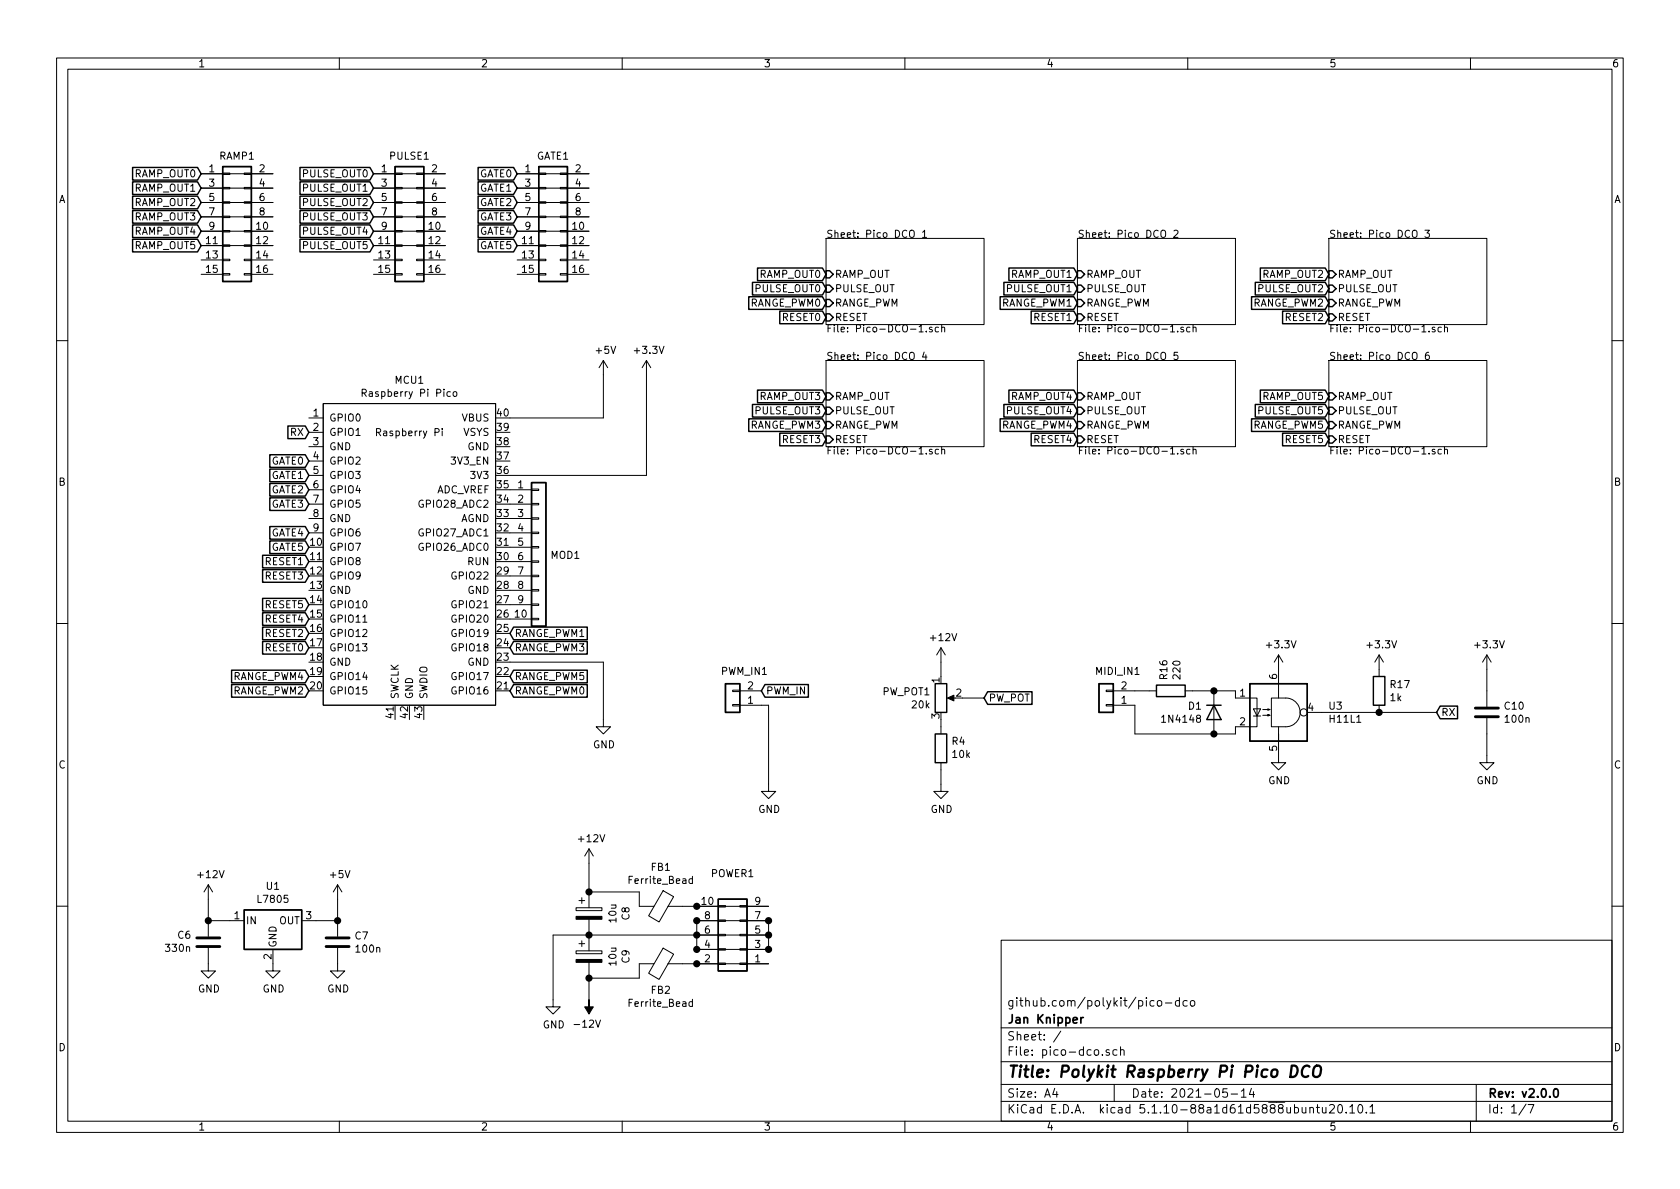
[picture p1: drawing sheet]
EESchema Schematic File Version 4
EELAYER 30 0
EELAYER END
$Descr A4 11693 8268
encoding utf-8
Sheet 1 7
Title "Polykit Raspberry Pi Pico DCO"
Date "2021-05-14"
Rev "v2.0.0"
Comp "Jan Knipper"
Comment1 "github.com/polykit/pico-dco"
Comment2 ""
Comment3 ""
Comment4 ""
$EndDescr
Text GLabel 2150 4500 0    50   Input ~ 0
RESET0
$Comp
L power:GND #PWR0101
U 1 1
P 4200 5000
F 0 "#PWR0101" H 4200 4750 50  0001 C CNN
F 1 "GND" H 4205 4827 50  0000 C CNN
F 2 "" H 4200 5000 50  0001 C CNN
F 3 "" H 4200 5000 50  0001 C CNN
	1    4200 5000
	1    0    0    -1  
$EndComp
$Comp
L power:+5V #PWR0102
U 1 1
P 4200 2600
F 0 "#PWR0102" H 4200 2450 50  0001 C CNN
F 1 "+5V" H 4215 2773 50  0000 C CNN
F 2 "" H 4200 2600 50  0001 C CNN
F 3 "" H 4200 2600 50  0001 C CNN
	1    4200 2600
	1    0    0    -1  
$EndComp
$Comp
L RPi_Pico:Pico MCU1
U 1 1
P 2850 3850
F 0 "MCU1" H 2850 5065 50  0000 C CNN
F 1 "Raspberry Pi Pico" H 2850 4974 50  0000 C CNN
F 2 "RPi_Pico:RPi_Pico_SMD_TH" V 2850 3850 50  0001 C CNN
F 3 "" H 2850 3850 50  0001 C CNN
	1    2850 3850
	1    0    0    -1  
$EndComp
Wire Wire Line
	4200 4600 4200 5000
$Sheet
S 5750 1650 1100 600 
U 60864F99
F0 "Pico DCO 1" 50
F1 "Pico-DCO-1.sch" 50
F2 "RAMP_OUT" I L 5750 1900 50 
F3 "PULSE_OUT" I L 5750 2000 50 
F4 "RANGE_PWM" I L 5750 2100 50 
F5 "RESET" I L 5750 2200 50 
$EndSheet
Text GLabel 3550 4800 2    50   Input ~ 0
RANGE_PWM0
Text GLabel 2150 3900 0    50   Input ~ 0
RESET1
Text GLabel 2150 4400 0    50   Input ~ 0
RESET2
Text GLabel 3550 4500 2    50   Input ~ 0
RANGE_PWM3
Text GLabel 2150 3500 0    50   Input ~ 0
GATE3
Text GLabel 2150 4300 0    50   Input ~ 0
RESET4
Text GLabel 2150 4700 0    50   Input ~ 0
RANGE_PWM4
Text GLabel 2150 4200 0    50   Input ~ 0
RESET5
Text GLabel 3550 4700 2    50   Input ~ 0
RANGE_PWM5
Text GLabel 2150 3800 0    50   Input ~ 0
GATE5
Wire Wire Line
	3550 4600 4200 4600
Wire Wire Line
	3550 2900 4200 2900
Wire Wire Line
	4200 2600 4200 2900
$Comp
L power:GND #PWR0108
U 1 1
P 6550 5450
AR Path="/608FB801" Ref="#PWR0108"  Part="1" 
AR Path="/60864F99/608FB801" Ref="#PWR?"  Part="1" 
F 0 "#PWR0108" H 6550 5200 50  0001 C CNN
F 1 "GND" H 6555 5277 50  0000 C CNN
F 2 "" H 6550 5450 50  0001 C CNN
F 3 "" H 6550 5450 50  0001 C CNN
	1    6550 5450
	1    0    0    -1  
$EndComp
$Comp
L power:+12V #PWR0109
U 1 1
P 6550 4600
AR Path="/608FB807" Ref="#PWR0109"  Part="1" 
AR Path="/60864F99/608FB807" Ref="#PWR?"  Part="1" 
F 0 "#PWR0109" H 6550 4450 50  0001 C CNN
F 1 "+12V" H 6565 4773 50  0000 C CNN
F 2 "" H 6550 4600 50  0001 C CNN
F 3 "" H 6550 4600 50  0001 C CNN
	1    6550 4600
	1    0    0    -1  
$EndComp
$Comp
L Device:R_POT PW_POT1
U 1 1
P 6550 4850
AR Path="/608FB80D" Ref="PW_POT1"  Part="1" 
AR Path="/60864F99/608FB80D" Ref="PW?"  Part="1" 
F 0 "PW_POT1" H 6480 4896 50  0000 R CNN
F 1 "20k" H 6480 4805 50  0000 R CNN
F 2 "Connector_Molex:Molex_KK-254_AE-6410-03A_1x03_P2.54mm_Vertical" H 6550 4850 50  0001 C CNN
F 3 "~" H 6550 4850 50  0001 C CNN
	1    6550 4850
	1    0    0    -1  
$EndComp
$Comp
L Device:R R4
U 1 1
P 6550 5200
AR Path="/608FB813" Ref="R4"  Part="1" 
AR Path="/60864F99/608FB813" Ref="R?"  Part="1" 
F 0 "R4" H 6480 5154 50  0000 R CNN
F 1 "10k" H 6480 5245 50  0000 R CNN
F 2 "Resistor_THT:R_Axial_DIN0207_L6.3mm_D2.5mm_P10.16mm_Horizontal" V 6480 5200 50  0001 C CNN
F 3 "~" H 6550 5200 50  0001 C CNN
	1    6550 5200
	-1   0    0    1   
$EndComp
Wire Wire Line
	6550 5350 6550 5450
Wire Wire Line
	6550 5050 6550 5000
Wire Wire Line
	6550 4600 6550 4700
Text GLabel 6850 4850 2    50   Input ~ 0
PW_POT
Wire Wire Line
	6700 4850 6850 4850
$Comp
L power:GND #PWR0114
U 1 1
P 1900 6700
F 0 "#PWR0114" H 1900 6450 50  0001 C CNN
F 1 "GND" H 1905 6527 50  0000 C CNN
F 2 "" H 1900 6700 50  0001 C CNN
F 3 "" H 1900 6700 50  0001 C CNN
	1    1900 6700
	1    0    0    -1  
$EndComp
$Comp
L power:+12V #PWR0115
U 1 1
P 1450 6250
F 0 "#PWR0115" H 1450 6100 50  0001 C CNN
F 1 "+12V" H 1465 6423 50  0000 C CNN
F 2 "" H 1450 6250 50  0001 C CNN
F 3 "" H 1450 6250 50  0001 C CNN
	1    1450 6250
	1    0    0    -1  
$EndComp
$Comp
L power:+5V #PWR0116
U 1 1
P 2350 6250
F 0 "#PWR0116" H 2350 6100 50  0001 C CNN
F 1 "+5V" H 2365 6423 50  0000 C CNN
F 2 "" H 2350 6250 50  0001 C CNN
F 3 "" H 2350 6250 50  0001 C CNN
	1    2350 6250
	1    0    0    -1  
$EndComp
Wire Wire Line
	2350 6250 2350 6400
Wire Wire Line
	2350 6400 2200 6400
Wire Wire Line
	1600 6400 1450 6400
Wire Wire Line
	1450 6400 1450 6250
$Comp
L Device:C C6
U 1 1
P 1450 6550
AR Path="/6096D5E7" Ref="C6"  Part="1" 
AR Path="/60864F99/6096D5E7" Ref="C?"  Part="1" 
F 0 "C6" H 1565 6504 50  0000 L CNN
F 1 "330n" H 1565 6595 50  0000 L CNN
F 2 "Capacitor_THT:C_Rect_L7.2mm_W4.5mm_P5.00mm_FKS2_FKP2_MKS2_MKP2" H 1488 6400 50  0001 C CNN
F 3 "~" H 1450 6550 50  0001 C CNN
	1    1450 6550
	-1   0    0    1   
$EndComp
$Comp
L Device:C C7
U 1 1
P 2350 6550
AR Path="/6096DCD2" Ref="C7"  Part="1" 
AR Path="/60864F99/6096DCD2" Ref="C?"  Part="1" 
F 0 "C7" H 2465 6596 50  0000 L CNN
F 1 "100n" H 2465 6505 50  0000 L CNN
F 2 "Capacitor_THT:C_Rect_L7.2mm_W4.5mm_P5.00mm_FKS2_FKP2_MKS2_MKP2" H 2388 6400 50  0001 C CNN
F 3 "~" H 2350 6550 50  0001 C CNN
	1    2350 6550
	1    0    0    -1  
$EndComp
$Comp
L power:GND #PWR0117
U 1 1
P 2350 6700
F 0 "#PWR0117" H 2350 6450 50  0001 C CNN
F 1 "GND" H 2355 6527 50  0000 C CNN
F 2 "" H 2350 6700 50  0001 C CNN
F 3 "" H 2350 6700 50  0001 C CNN
	1    2350 6700
	1    0    0    -1  
$EndComp
$Comp
L power:GND #PWR0118
U 1 1
P 1450 6700
F 0 "#PWR0118" H 1450 6450 50  0001 C CNN
F 1 "GND" H 1455 6527 50  0000 C CNN
F 2 "" H 1450 6700 50  0001 C CNN
F 3 "" H 1450 6700 50  0001 C CNN
	1    1450 6700
	1    0    0    -1  
$EndComp
$Comp
L Connector_Generic:Conn_02x05_Odd_Even POWER1
U 1 1
P 5150 6500
F 0 "POWER1" H 5200 6075 50  0000 C CNN
F 1 "Conn_02x05_Odd_Even" H 5200 6166 50  0001 C CNN
F 2 "Connector_IDC:IDC-Header_2x05_P2.54mm_Vertical" H 5150 6500 50  0001 C CNN
F 3 "~" H 5150 6500 50  0001 C CNN
	1    5150 6500
	-1   0    0    1   
$EndComp
Wire Wire Line
	4850 6500 5350 6500
Wire Wire Line
	4850 6600 5350 6600
Wire Wire Line
	4850 6400 5350 6400
Wire Wire Line
	5350 6400 5350 6500
Connection ~ 5350 6400
Connection ~ 5350 6500
Wire Wire Line
	4850 6300 5350 6300
Wire Wire Line
	5350 6700 4850 6700
Wire Wire Line
	5350 6500 5350 6600
Connection ~ 5350 6600
Wire Wire Line
	4850 6400 4850 6500
Connection ~ 4850 6400
Connection ~ 4850 6500
Wire Wire Line
	4850 6500 4850 6600
Connection ~ 4850 6600
$Comp
L Device:Ferrite_Bead FB2
U 1 1
P 4600 6700
F 0 "FB2" V 4782 6700 50  0000 C CNN
F 1 "Ferrite_Bead" V 4873 6700 50  0000 C CNN
F 2 "Resistor_THT:R_Axial_DIN0207_L6.3mm_D2.5mm_P10.16mm_Horizontal" V 4530 6700 50  0001 C CNN
F 3 "~" H 4600 6700 50  0001 C CNN
	1    4600 6700
	0    1    1    0   
$EndComp
$Comp
L Device:Ferrite_Bead FB1
U 1 1
P 4600 6300
F 0 "FB1" V 4326 6300 50  0000 C CNN
F 1 "Ferrite_Bead" V 4417 6300 50  0000 C CNN
F 2 "Resistor_THT:R_Axial_DIN0207_L6.3mm_D2.5mm_P10.16mm_Horizontal" V 4530 6300 50  0001 C CNN
F 3 "~" H 4600 6300 50  0001 C CNN
	1    4600 6300
	0    1    1    0   
$EndComp
Wire Wire Line
	4850 6300 4750 6300
Connection ~ 4850 6300
Wire Wire Line
	4850 6700 4750 6700
Connection ~ 4850 6700
Wire Wire Line
	4850 6500 4100 6500
Wire Wire Line
	3850 6500 3850 6950
$Comp
L power:GND #PWR0119
U 1 1
P 3850 6950
F 0 "#PWR0119" H 3850 6700 50  0001 C CNN
F 1 "GND" H 3855 6777 50  0000 C CNN
F 2 "" H 3850 6950 50  0001 C CNN
F 3 "" H 3850 6950 50  0001 C CNN
	1    3850 6950
	1    0    0    -1  
$EndComp
$Comp
L Device:CP C8
U 1 1
P 4100 6350
AR Path="/60981FC1" Ref="C8"  Part="1" 
AR Path="/60864F99/60981FC1" Ref="C?"  Part="1" 
F 0 "C8" V 4355 6350 50  0000 C CNN
F 1 "10u" V 4264 6350 50  0000 C CNN
F 2 "Capacitor_THT:CP_Radial_D5.0mm_P2.00mm" H 4138 6200 50  0001 C CNN
F 3 "~" H 4100 6350 50  0001 C CNN
	1    4100 6350
	1    0    0    -1  
$EndComp
$Comp
L Device:CP C9
U 1 1
P 4100 6650
AR Path="/60982B43" Ref="C9"  Part="1" 
AR Path="/60864F99/60982B43" Ref="C?"  Part="1" 
F 0 "C9" V 4355 6650 50  0000 C CNN
F 1 "10u" V 4264 6650 50  0000 C CNN
F 2 "Capacitor_THT:CP_Radial_D5.0mm_P2.00mm" H 4138 6500 50  0001 C CNN
F 3 "~" H 4100 6650 50  0001 C CNN
	1    4100 6650
	1    0    0    -1  
$EndComp
Wire Wire Line
	4100 6800 4450 6800
Wire Wire Line
	4450 6800 4450 6700
Wire Wire Line
	4100 6200 4450 6200
Wire Wire Line
	4450 6200 4450 6300
$Comp
L power:+12V #PWR0120
U 1 1
P 4100 6000
F 0 "#PWR0120" H 4100 5850 50  0001 C CNN
F 1 "+12V" H 4115 6173 50  0000 C CNN
F 2 "" H 4100 6000 50  0001 C CNN
F 3 "" H 4100 6000 50  0001 C CNN
	1    4100 6000
	1    0    0    -1  
$EndComp
$Comp
L power:-12V #PWR0121
U 1 1
P 4100 6950
F 0 "#PWR0121" H 4100 7050 50  0001 C CNN
F 1 "-12V" H 4115 7123 50  0000 C CNN
F 2 "" H 4100 6950 50  0001 C CNN
F 3 "" H 4100 6950 50  0001 C CNN
	1    4100 6950
	-1   0    0    1   
$EndComp
Wire Wire Line
	4100 6950 4100 6800
Connection ~ 4100 6800
Wire Wire Line
	4100 6000 4100 6200
Connection ~ 4100 6200
Connection ~ 4100 6500
Wire Wire Line
	4100 6500 3850 6500
Connection ~ 1450 6400
Connection ~ 2350 6400
$Comp
L Isolator:H11L1 U3
U 1 1
P 8900 4950
F 0 "U3" H 9244 4996 50  0000 L CNN
F 1 "H11L1" H 9244 4905 50  0000 L CNN
F 2 "Package_DIP:DIP-6_W7.62mm_Socket_LongPads" H 8810 4950 50  0001 C CNN
F 3 "https://www.onsemi.com/pub/Collateral/H11L3M-D.PDF" H 8810 4950 50  0001 C CNN
	1    8900 4950
	1    0    0    -1  
$EndComp
$Comp
L power:GND #PWR0122
U 1 1
P 8900 5250
F 0 "#PWR0122" H 8900 5000 50  0001 C CNN
F 1 "GND" H 8905 5077 50  0000 C CNN
F 2 "" H 8900 5250 50  0001 C CNN
F 3 "" H 8900 5250 50  0001 C CNN
	1    8900 5250
	1    0    0    -1  
$EndComp
$Comp
L power:+3.3V #PWR0123
U 1 1
P 4500 2600
F 0 "#PWR0123" H 4500 2450 50  0001 C CNN
F 1 "+3.3V" H 4515 2773 50  0000 C CNN
F 2 "" H 4500 2600 50  0001 C CNN
F 3 "" H 4500 2600 50  0001 C CNN
	1    4500 2600
	1    0    0    -1  
$EndComp
Wire Wire Line
	4500 2600 4500 3300
Wire Wire Line
	4500 3300 3550 3300
$Comp
L power:+3.3V #PWR0124
U 1 1
P 8900 4650
F 0 "#PWR0124" H 8900 4500 50  0001 C CNN
F 1 "+3.3V" H 8915 4823 50  0000 C CNN
F 2 "" H 8900 4650 50  0001 C CNN
F 3 "" H 8900 4650 50  0001 C CNN
	1    8900 4650
	1    0    0    -1  
$EndComp
$Comp
L Diode:1N4148 D1
U 1 1
P 8450 4950
F 0 "D1" V 8404 4870 50  0000 R CNN
F 1 "1N4148" V 8495 4870 50  0000 R CNN
F 2 "Diode_THT:D_DO-35_SOD27_P7.62mm_Horizontal" H 8450 4775 50  0001 C CNN
F 3 "https://assets.nexperia.com/documents/data-sheet/1N4148_1N4448.pdf" H 8450 4950 50  0001 C CNN
	1    8450 4950
	0    1    1    0   
$EndComp
$Comp
L Device:R R16
U 1 1
P 8150 4800
AR Path="/6091488B" Ref="R16"  Part="1" 
AR Path="/60864F99/6091488B" Ref="R?"  Part="1" 
F 0 "R16" H 8080 4754 50  0000 R CNN
F 1 "220" H 8080 4845 50  0000 R CNN
F 2 "Resistor_THT:R_Axial_DIN0207_L6.3mm_D2.5mm_P10.16mm_Horizontal" V 8080 4800 50  0001 C CNN
F 3 "~" H 8150 4800 50  0001 C CNN
	1    8150 4800
	0    1    1    0   
$EndComp
Wire Wire Line
	8600 4850 8600 4800
Wire Wire Line
	8600 4800 8450 4800
Wire Wire Line
	8600 5050 8600 5100
Wire Wire Line
	8600 5100 8450 5100
Text GLabel 10000 4950 2    50   Input ~ 0
RX
Wire Wire Line
	9600 4950 10000 4950
$Comp
L Device:R R17
U 1 1
P 9600 4800
AR Path="/6091B6EA" Ref="R17"  Part="1" 
AR Path="/60864F99/6091B6EA" Ref="R?"  Part="1" 
F 0 "R17" H 9670 4846 50  0000 L CNN
F 1 "1k" H 9670 4755 50  0000 L CNN
F 2 "Resistor_THT:R_Axial_DIN0207_L6.3mm_D2.5mm_P10.16mm_Horizontal" V 9530 4800 50  0001 C CNN
F 3 "~" H 9600 4800 50  0001 C CNN
	1    9600 4800
	1    0    0    -1  
$EndComp
$Comp
L power:+3.3V #PWR0125
U 1 1
P 9600 4650
F 0 "#PWR0125" H 9600 4500 50  0001 C CNN
F 1 "+3.3V" H 9615 4823 50  0000 C CNN
F 2 "" H 9600 4650 50  0001 C CNN
F 3 "" H 9600 4650 50  0001 C CNN
	1    9600 4650
	1    0    0    -1  
$EndComp
Wire Wire Line
	8450 4800 8300 4800
Connection ~ 8450 4800
$Comp
L Device:C C10
U 1 1
P 10350 4950
AR Path="/60928265" Ref="C10"  Part="1" 
AR Path="/60864F99/60928265" Ref="C?"  Part="1" 
F 0 "C10" H 10465 4996 50  0000 L CNN
F 1 "100n" H 10465 4905 50  0000 L CNN
F 2 "Capacitor_THT:C_Rect_L7.2mm_W4.5mm_P5.00mm_FKS2_FKP2_MKS2_MKP2" H 10388 4800 50  0001 C CNN
F 3 "~" H 10350 4950 50  0001 C CNN
	1    10350 4950
	1    0    0    -1  
$EndComp
$Comp
L power:+3.3V #PWR0126
U 1 1
P 10350 4650
F 0 "#PWR0126" H 10350 4500 50  0001 C CNN
F 1 "+3.3V" H 10365 4823 50  0000 C CNN
F 2 "" H 10350 4650 50  0001 C CNN
F 3 "" H 10350 4650 50  0001 C CNN
	1    10350 4650
	1    0    0    -1  
$EndComp
$Comp
L power:GND #PWR0127
U 1 1
P 10350 5250
F 0 "#PWR0127" H 10350 5000 50  0001 C CNN
F 1 "GND" H 10355 5077 50  0000 C CNN
F 2 "" H 10350 5250 50  0001 C CNN
F 3 "" H 10350 5250 50  0001 C CNN
	1    10350 5250
	1    0    0    -1  
$EndComp
Wire Wire Line
	10350 4650 10350 4800
Wire Wire Line
	10350 5100 10350 5250
$Comp
L Connector_Generic:Conn_01x02 MIDI_IN1
U 1 1
P 7700 4900
F 0 "MIDI_IN1" H 7618 4667 50  0000 C CNN
F 1 "Conn_01x02" H 7618 4666 50  0001 C CNN
F 2 "Connector_Molex:Molex_KK-254_AE-6410-02A_1x02_P2.54mm_Vertical" H 7700 4900 50  0001 C CNN
F 3 "~" H 7700 4900 50  0001 C CNN
	1    7700 4900
	-1   0    0    1   
$EndComp
Wire Wire Line
	8000 4800 7900 4800
Wire Wire Line
	7900 4900 7900 5100
Wire Wire Line
	7900 5100 8450 5100
Connection ~ 8450 5100
Text GLabel 2150 3000 0    50   Input ~ 0
RX
Wire Wire Line
	9200 4950 9600 4950
Connection ~ 9600 4950
$Comp
L Connector_Generic:Conn_01x02 PWM_IN1
U 1 1
P 5100 4900
F 0 "PWM_IN1" H 5018 4667 50  0000 C CNN
F 1 "Conn_01x02" H 5018 4666 50  0001 C CNN
F 2 "Connector_Molex:Molex_KK-254_AE-6410-02A_1x02_P2.54mm_Vertical" H 5100 4900 50  0001 C CNN
F 3 "~" H 5100 4900 50  0001 C CNN
	1    5100 4900
	-1   0    0    1   
$EndComp
$Comp
L power:GND #PWR0128
U 1 1
P 5350 5450
AR Path="/609B3E0E" Ref="#PWR0128"  Part="1" 
AR Path="/60864F99/609B3E0E" Ref="#PWR?"  Part="1" 
F 0 "#PWR0128" H 5350 5200 50  0001 C CNN
F 1 "GND" H 5355 5277 50  0000 C CNN
F 2 "" H 5350 5450 50  0001 C CNN
F 3 "" H 5350 5450 50  0001 C CNN
	1    5350 5450
	1    0    0    -1  
$EndComp
Wire Wire Line
	5350 5450 5350 4900
Wire Wire Line
	5350 4900 5300 4900
Text GLabel 5300 4800 2    50   Input ~ 0
PWM_IN
$Comp
L Connector_Generic:Conn_02x08_Odd_Even RAMP1
U 1 1
P 1600 1500
F 0 "RAMP1" H 1650 1925 50  0000 C CNN
F 1 "Conn_02x08_Odd_Even" H 1650 1926 50  0001 C CNN
F 2 "Connector_IDC:IDC-Header_2x08_P2.54mm_Vertical" H 1600 1500 50  0001 C CNN
F 3 "~" H 1600 1500 50  0001 C CNN
	1    1600 1500
	1    0    0    -1  
$EndComp
$Comp
L Connector_Generic:Conn_02x08_Odd_Even PULSE1
U 1 1
P 2800 1500
F 0 "PULSE1" H 2850 1925 50  0000 C CNN
F 1 "Conn_02x08_Odd_Even" H 2850 1926 50  0001 C CNN
F 2 "Connector_IDC:IDC-Header_2x08_P2.54mm_Vertical" H 2800 1500 50  0001 C CNN
F 3 "~" H 2800 1500 50  0001 C CNN
	1    2800 1500
	1    0    0    -1  
$EndComp
Wire Wire Line
	1900 1200 1400 1200
Wire Wire Line
	1400 1300 1900 1300
Wire Wire Line
	1900 1400 1400 1400
Wire Wire Line
	1400 1500 1900 1500
Wire Wire Line
	1900 1600 1400 1600
Wire Wire Line
	1400 1700 1900 1700
Wire Wire Line
	2600 1200 3100 1200
Wire Wire Line
	3100 1300 2600 1300
Wire Wire Line
	2600 1400 3100 1400
Wire Wire Line
	3100 1500 2600 1500
Wire Wire Line
	2600 1600 3100 1600
Wire Wire Line
	3100 1700 2600 1700
Text GLabel 2600 1200 0    50   Input ~ 0
PULSE_OUT0
$Comp
L Connector_Generic:Conn_02x08_Odd_Even GATE1
U 1 1
P 3800 1500
F 0 "GATE1" H 3850 1925 50  0000 C CNN
F 1 "Conn_02x08_Odd_Even" H 3850 1926 50  0001 C CNN
F 2 "Connector_IDC:IDC-Header_2x08_P2.54mm_Vertical" H 3800 1500 50  0001 C CNN
F 3 "~" H 3800 1500 50  0001 C CNN
	1    3800 1500
	1    0    0    -1  
$EndComp
Text GLabel 3600 1200 0    50   Input ~ 0
GATE0
Wire Wire Line
	3600 1200 4100 1200
Wire Wire Line
	4100 1300 3600 1300
Wire Wire Line
	3600 1400 4100 1400
Wire Wire Line
	4100 1500 3600 1500
Wire Wire Line
	3600 1600 4100 1600
Wire Wire Line
	4100 1700 3600 1700
Text GLabel 3600 1300 0    50   Input ~ 0
GATE1
Text GLabel 3600 1400 0    50   Input ~ 0
GATE2
Text GLabel 3600 1500 0    50   Input ~ 0
GATE3
Text GLabel 3600 1600 0    50   Input ~ 0
GATE4
Text GLabel 3600 1700 0    50   Input ~ 0
GATE5
Text GLabel 5750 1900 0    50   Input ~ 0
RAMP_OUT0
Text GLabel 5750 2000 0    50   Input ~ 0
PULSE_OUT0
Text GLabel 1400 1200 0    50   Input ~ 0
RAMP_OUT0
Text GLabel 5750 2100 0    50   Input ~ 0
RANGE_PWM0
Text GLabel 5750 2200 0    50   Input ~ 0
RESET0
$Sheet
S 7500 1650 1100 600 
U 60AC3F2C
F0 "Pico DCO 2" 50
F1 "Pico-DCO-1.sch" 50
F2 "RAMP_OUT" I L 7500 1900 50 
F3 "PULSE_OUT" I L 7500 2000 50 
F4 "RANGE_PWM" I L 7500 2100 50 
F5 "RESET" I L 7500 2200 50 
$EndSheet
Text GLabel 7500 1900 0    50   Input ~ 0
RAMP_OUT1
Text GLabel 7500 2000 0    50   Input ~ 0
PULSE_OUT1
Text GLabel 7500 2100 0    50   Input ~ 0
RANGE_PWM1
Text GLabel 7500 2200 0    50   Input ~ 0
RESET1
Text GLabel 1400 1300 0    50   Input ~ 0
RAMP_OUT1
Text GLabel 2600 1300 0    50   Input ~ 0
PULSE_OUT1
$Sheet
S 9250 1650 1100 600 
U 60ADE329
F0 "Pico DCO 3" 50
F1 "Pico-DCO-1.sch" 50
F2 "RAMP_OUT" I L 9250 1900 50 
F3 "PULSE_OUT" I L 9250 2000 50 
F4 "RANGE_PWM" I L 9250 2100 50 
F5 "RESET" I L 9250 2200 50 
$EndSheet
Text GLabel 9250 1900 0    50   Input ~ 0
RAMP_OUT2
Text GLabel 9250 2000 0    50   Input ~ 0
PULSE_OUT2
Text GLabel 9250 2100 0    50   Input ~ 0
RANGE_PWM2
Text GLabel 9250 2200 0    50   Input ~ 0
RESET2
$Sheet
S 5750 2500 1100 600 
U 60ADFCBC
F0 "Pico DCO 4" 50
F1 "Pico-DCO-1.sch" 50
F2 "RAMP_OUT" I L 5750 2750 50 
F3 "PULSE_OUT" I L 5750 2850 50 
F4 "RANGE_PWM" I L 5750 2950 50 
F5 "RESET" I L 5750 3050 50 
$EndSheet
Text GLabel 5750 2750 0    50   Input ~ 0
RAMP_OUT3
Text GLabel 5750 2850 0    50   Input ~ 0
PULSE_OUT3
Text GLabel 5750 2950 0    50   Input ~ 0
RANGE_PWM3
Text GLabel 5750 3050 0    50   Input ~ 0
RESET3
$Sheet
S 7500 2500 1100 600 
U 60AE15A4
F0 "Pico DCO 5" 50
F1 "Pico-DCO-1.sch" 50
F2 "RAMP_OUT" I L 7500 2750 50 
F3 "PULSE_OUT" I L 7500 2850 50 
F4 "RANGE_PWM" I L 7500 2950 50 
F5 "RESET" I L 7500 3050 50 
$EndSheet
Text GLabel 7500 2750 0    50   Input ~ 0
RAMP_OUT4
Text GLabel 7500 2850 0    50   Input ~ 0
PULSE_OUT4
Text GLabel 7500 2950 0    50   Input ~ 0
RANGE_PWM4
Text GLabel 7500 3050 0    50   Input ~ 0
RESET4
$Sheet
S 9250 2500 1100 600 
U 60AE2DA8
F0 "Pico DCO 6" 50
F1 "Pico-DCO-1.sch" 50
F2 "RAMP_OUT" I L 9250 2750 50 
F3 "PULSE_OUT" I L 9250 2850 50 
F4 "RANGE_PWM" I L 9250 2950 50 
F5 "RESET" I L 9250 3050 50 
$EndSheet
Text GLabel 9250 2750 0    50   Input ~ 0
RAMP_OUT5
Text GLabel 9250 2850 0    50   Input ~ 0
PULSE_OUT5
Text GLabel 9250 2950 0    50   Input ~ 0
RANGE_PWM5
Text GLabel 9250 3050 0    50   Input ~ 0
RESET5
Text GLabel 1400 1400 0    50   Input ~ 0
RAMP_OUT2
Text GLabel 1400 1500 0    50   Input ~ 0
RAMP_OUT3
Text GLabel 1400 1600 0    50   Input ~ 0
RAMP_OUT4
Text GLabel 1400 1700 0    50   Input ~ 0
RAMP_OUT5
Text GLabel 2600 1400 0    50   Input ~ 0
PULSE_OUT2
Text GLabel 2600 1500 0    50   Input ~ 0
PULSE_OUT3
Text GLabel 2600 1600 0    50   Input ~ 0
PULSE_OUT4
Text GLabel 2600 1700 0    50   Input ~ 0
PULSE_OUT5
Text GLabel 2150 4000 0    50   Input ~ 0
RESET3
Text GLabel 2150 3400 0    50   Input ~ 0
GATE2
Text GLabel 2150 4800 0    50   Input ~ 0
RANGE_PWM2
Text GLabel 2150 3200 0    50   Input ~ 0
GATE0
Text GLabel 2150 3300 0    50   Input ~ 0
GATE1
Text GLabel 3550 4400 2    50   Input ~ 0
RANGE_PWM1
Text GLabel 2150 3700 0    50   Input ~ 0
GATE4
$Comp
L Connector_Generic:Conn_01x10 MOD1
U 1 1
P 3750 3800
F 0 "MOD1" H 3830 3746 50  0000 L CNN
F 1 "Conn_01x10" H 3830 3701 50  0001 L CNN
F 2 "Connector_PinHeader_2.54mm:PinHeader_1x10_P2.54mm_Vertical" H 3750 3800 50  0001 C CNN
F 3 "~" H 3750 3800 50  0001 C CNN
	1    3750 3800
	1    0    0    -1  
$EndComp
$Comp
L Regulator_Linear:L7805 U1
U 1 1
P 1900 6400
F 0 "U1" H 1900 6642 50  0000 C CNN
F 1 "L7805" H 1900 6551 50  0000 C CNN
F 2 "Package_TO_SOT_THT:TO-220-3_Vertical" H 1925 6250 50  0001 L CIN
F 3 "http://www.st.com/content/ccc/resource/technical/document/datasheet/41/4f/b3/b0/12/d4/47/88/CD00000444.pdf/files/CD00000444.pdf/jcr:content/translations/en.CD00000444.pdf" H 1900 6350 50  0001 C CNN
	1    1900 6400
	1    0    0    -1  
$EndComp
$EndSCHEMATC
